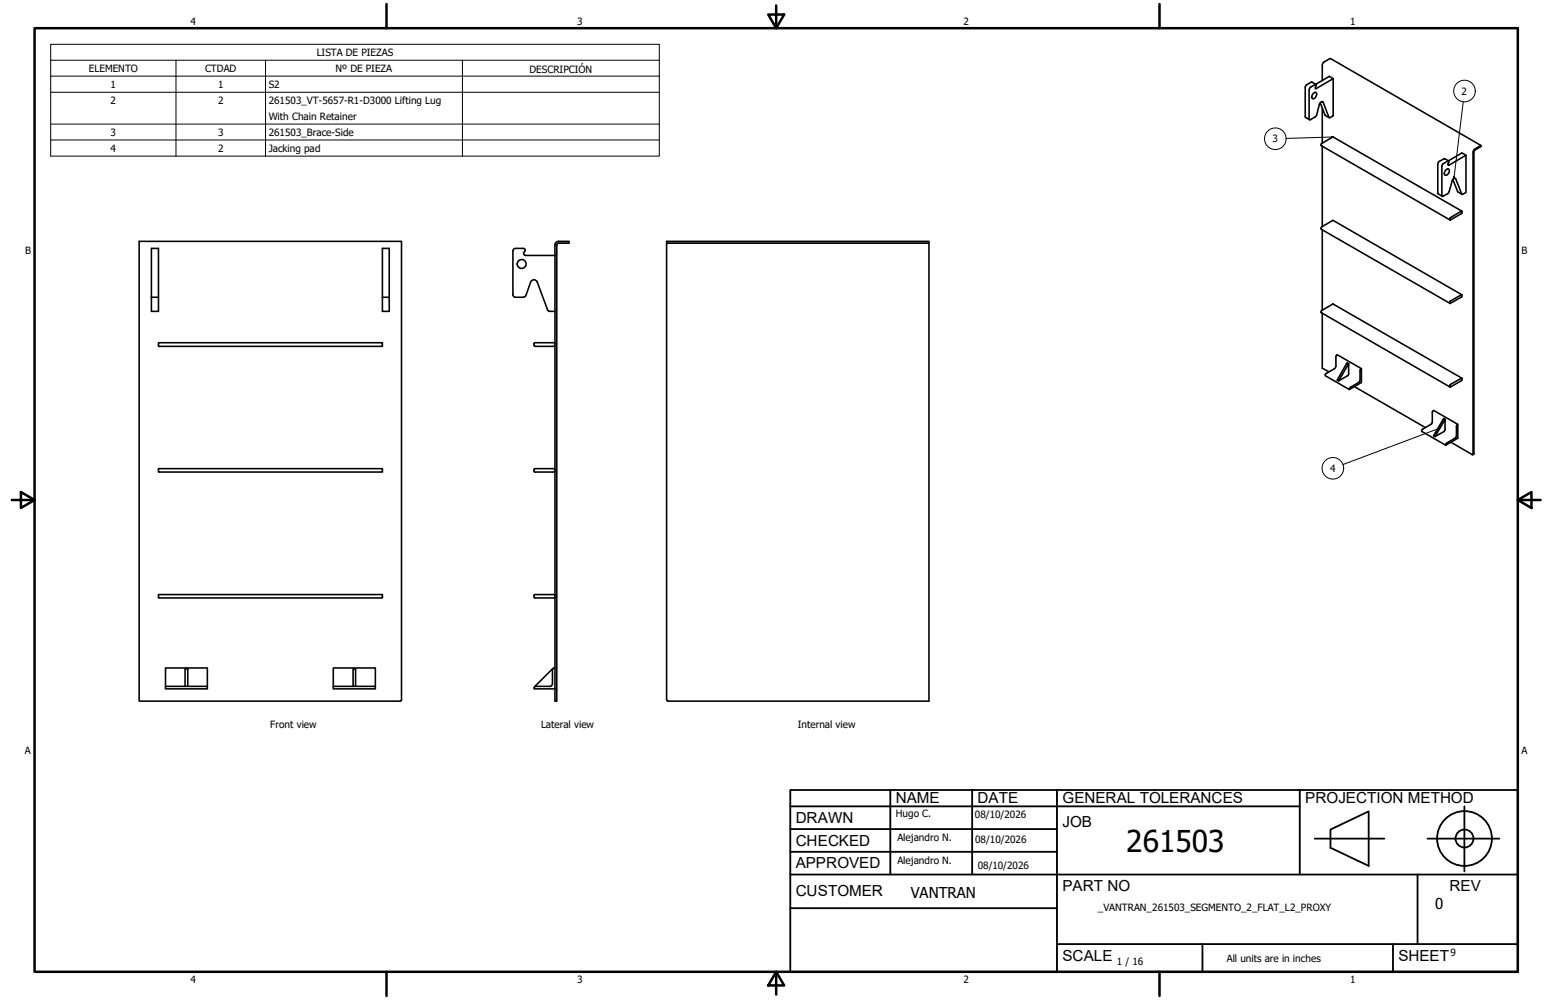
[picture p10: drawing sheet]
<svg xmlns="http://www.w3.org/2000/svg" width="432mm" height="279mm" viewBox="0 0 432 279" stroke-linecap="round" stroke-linejoin="round" font-family="sans-serif">
<!-- layer: Visible (ANSI) -->
<g fill="none" stroke="#000" stroke-width=".44">
<path d="M365.8 24.6l1.7-1 .1 .3-.3 .8 .3 .1 4.8-2.8v10.4l-.9 .5-.3-.1-1.6-4.2-.4-.2-.7 .8-1 3.3-1.4 .9a.26 .26 0 0 1-.4 .1 .26 .26 0 0 1-.1-.4v-8zM366.8 26a.57 .57 0 0 1 .9 0 .57 .57 0 0 1-.1 .9l-.1 .2a.6 .6 0 0 1-.9 .4 .6 .6 0 0 1-.1-1zM367.5 23.6l-1.2-.7-1.4 .8-.3 .5v8.5l1.2 .8M368.7 28.8l1.4 3.4 1.2 .7M369.3 22.5v-4.5l.5-.7 1.7-1 42.1 24.3M369.3 30.2v9.8M372.4 22l-1.1-.7-3.8 2.3M369.3 40.8v22.5M403.1 45.7l1.5-.7 .1 .2-.3 .8 .3 .2 4.7-2.8v10.4l-.9 .5-.3-.1-1.6-4.2-.3-.2-.7 .7-.9 3.3-1.7 1.1-.3-.2v-8.5zM403.9 47.4l.4-.2a.8 .8 0 0 1 .6 .7 .8 .8 0 0 1-.6 .8l-.3 .3h-.4l-.2-.3v-.5zM404.6 45l-1.3-.7-1.4 .8-.3 .6v8.3l1.2 .9M405.8 50.1l1.3 3.4 1.2 .8"/>
<path d="M408.3 59l-35.9-20.7-3.3 1.8v.6l35.9 20.8M409.4 43.4l-1.1-.7-3.8 2.3M144 69.4a.73 .73 0 0 0-.7 .7v12.3M144 69.4h2.4l.3 .4-.1 .4M146.3 70.5v.5l.4 .3M146.6 70.2l-.3 .3M146.7 71.4h8.3M155 68.4a.99 .99 0 0 1 1-1h2.9v.5h-2.9l-.5 .5M155 68.4v127.5h.5v-127.5M186.2 67.9h73.3v-.5h-73.3v128.1M259.5 67.9v128h-72.9l-.4-.4M369.3 64.2v22.5"/>
<path d="M405.1 60.8l3.2-1.8-.1 .7-3.2 1.8zM42.3 83.1v3.9h2v-3.9M42.3 83.1v-13.7h2v13.7M42.3 83.1h2M44.3 95.8h62.5v1h-62.5zM106.8 83.1v3.9h1.9v-3.9M106.8 83.1v-13.7h1.9v13.7M106.8 83.1h1.9M143.3 82.3a.73 .73 0 0 0 .7 .8M144 83.1h2.1l.6-.3 1.5-4a.98 .98 0 0 1 .9-.6 .98 .98 0 0 1 1 .6l2.9 8 .6 .2h1.4M149.4 95.8l-.2 .2v.5l.2 .2M149.4 96.8h5.3"/>
<path d="M149.4 95.8h5.3M154.8 95.8l.2 .2M155 96.5l-.2 .2M369.3 87.5v15.4l1.9 1M405.1 84.1l3.2-1.7-.1 .6-3.3 1.8zM408.3 82.4l-35.9-20.8-3.3 1.9v.6l35.9 20.7M376.7 101.6l-2.8 4.8-.5-.2 2.8-4.9 .5 .3-.1 3.2-2.7 1.6M378.3 108l19.8 11.4M380.2 103l-.3 .4-.2 3.2-2.6 1.7-.2 .5-6.8-3.8 .3-.7 2.6-1.6 .1-3.3 .4-.3 6.7 3.9v3.9l-3.3 1.9M403.6 117.2l-2.8 4.8-.4-.2 2.8-4.9 .4 .3v3l-.3 .4-2.5 1.4M405.1 107.4l3.2-1.7-.1 .7-3.2 1.7zM407.2 118.6l-.4 .4-.1 3.1-2.7 1.7-.2 .6-6.7-3.9v-.4l2.9-1.9v-3.1l.4-.4 6.8 3.9v3.8l-3.4 2"/>
<path d="M408.3 105.7l-36-20.8-3.2 1.9v.6l35.9 20.7M44.3 130.9h62.5v1h-62.5zM149.2 131.2v.5l.2 .2M149.4 130.9l-.2 .3M149.4 131.9h5.3M149.4 130.9h5.3M154.8 130.9l.2 .3M155 131.7l-.2 .2M405.3 123.6l6.1 3.5v-84.7l.5-.7 1.7-1.1v.4l-1.6 .9-.3 .5v84.5l-.3 .2M44.3 166.1h62.5v1h-62.5zM149.2 166.4v.4l.2 .3M149.4 166.1l-.2 .2"/>
<path d="M149.4 167.1h5.3M149.4 166.1h5.3M154.8 166.1l.2 .2M155 166.8l-.2 .3M46.2 191.8v.7h11.7v-.7h-5.4M46.2 191.8v-5.2h11.7v5.2M46.2 191.8h5.5M51.7 186.9h.8v4.9h-.8zM93.1 191.8v.7h11.7v-.7h-5.5M93.1 191.8v-5.2h11.7v5.2M93.1 191.8h5.5M98.6 186.9h.7v4.9h-.7z"/>
<path d="M112.1 195.5v-128.1h-73.2v128.5h72.9l.3-.4M149.6 191.8h4.1M149.6 191.8l-.4 .2v.5h5.8M154.2 191.2l-.1 .4-.5 .2M154.3 187.1v-.2l-4.9 4.9h.2M154.3 187.1v4M154.7 186.6h.3M154.8 186.6l-.5 .5"/>
<circle cx="145.7" cy="73.8" r="1.24"/>
</g>
<g fill="none" stroke="#000" stroke-width=".28">
<path d="M14.2 16.8v-4.4h169.9v4.4M14.2 16.8h169.9v4.5M14.2 16.8v26.8h169.9v-22.3M49.1 16.8v26.8M74.2 16.8v26.8M129.2 16.8v26.8M14.2 21.3h169.9M14.2 25.8h169.9M14.2 34.7h169.9M14.2 39.1h169.9M371.9 38.2l.5 .1-.5 .1zM372.4 38.3l-13.2 .4"/>
<path d="M408.7 28.4l-2.6 21.4M406 49.3l.3 .1-.2 .4zM401.7 119.6h.5l-.4 .3zM402.2 119.6l-27.1 10.2"/>
<circle cx="356.2" cy="38.8" r="3"/>
<circle cx="409" cy="25.4" r="3"/>
<circle cx="372.3" cy="130.8" r="3"/>
</g>
<!-- layer: Borde (ANSI) -->
<g fill="none" stroke="#000" stroke-width=".7">
<path d="M9.7 7.9h414.2v263.6h-414.2zM107.9 1.1v6.8M214.6 4.1h4.4l-2.2 3.8zM216.8 1.5v6.4M323.8 1.1v6.8M3.3 139.7h6.4M5.8 137.5l3.9 2.2-3.9 2.2zM423.9 139.7l3.8-2.2v4.4zM423.9 139.7h6.4M107.9 271.5v6.8M216.8 271.5l2.2 3.8h-4.4zM216.8 271.5v6.4"/>
<path d="M323.8 271.5v6.8"/>
</g>
<!-- layer: Title (ANSI)-1 -->
<g fill="none" stroke="#000" stroke-width=".51">
<path d="M220.7 220.7h203.2v50.8h-203.2zM220.7 225.3h142.3M220.7 231.6h74.5M220.7 238h74.5M248.7 220.7v23.6M271.5 220.7v23.6M295.2 220.7v50.8M363 220.7v23.6M367.2 234.3h19.5M371.6 231.8l10.7-5.1v15.2l-10.7-5zM398.7 234.3h20.1M409 225.3v18.2"/>
<path d="M220.7 244.3h203.2M220.7 253.7h74.5M395.9 244.3v19.5M295.2 263.8h128.7M335.9 263.8v7.7M389.1 263.8v7.7"/>
<circle cx="409" cy="234.3" r="7.7"/>
<circle cx="409" cy="234.3" r="2.51"/>
</g>
<path d="M371.9 38.2l.5 .1-.5 .1zM406 49.3l.3 .1-.2 .4zM401.7 119.6h.5l-.4 .3z" fill="#000"/>
<text font-size="8.4" x="314.6" y="238.1">261503</text>
<g font-size="4.3">
<text x="250.2" y="224.2">NAME</text>
<text x="273" y="224.2">DATE</text>
<text x="296.7" y="224.3">GENERAL TOLERANCES</text>
<text x="364.6" y="224.3">PROJECTION METHOD</text>
<text x="222.2" y="229.9">DRAWN</text>
<text x="296.7" y="230.9">JOB</text>
<text x="222.2" y="236.3">CHECKED</text>
<text x="222.2" y="242.6">APPROVED</text>
<text x="222.2" y="250.3">CUSTOMER</text>
<text x="296.7" y="249">PART NO</text>
<text x="404.8" y="248.9">REV</text>
<text x="296.7" y="268.4">SCALE</text>
<text x="390.6" y="268.4">SHEET</text>
</g>
<g font-size="4.2">
<text x="254.4" y="250.8">VANTRAN</text>
<text x="400.9" y="254">0</text>
</g>
<g font-size="2.8">
<text x="53.2" y="6.9">4</text>
<text x="161.2" y="6.9">3</text>
<text x="269.1" y="6.9">2</text>
<text x="377.1" y="6.9">1</text>
<text x="88.5" y="15.6">LISTA DE PIEZAS</text>
<text x="24.8" y="20.1">ELEMENTO</text>
<text x="57.3" y="20.1">CTDAD</text>
<text x="93.7" y="20.1">Nº DE PIEZA</text>
<text x="147.9" y="20.4">DESCRIPCIÓN</text>
<text x="30.9" y="24.6">1</text>
<text x="30.9" y="29">2</text>
<text x="60.9" y="24.6">1</text>
<text x="60.9" y="29">2</text>
<text x="75.1" y="24.6">S2</text>
<text x="75.1" y="29.1">261503_VT-5657-R1-D3000 Lifting Lug</text>
<text x="408.2" y="26.5">2</text>
<text x="75.1" y="33.5">With Chain Retainer</text>
<text x="30.9" y="38">3</text>
<text x="60.9" y="38">3</text>
<text x="75.1" y="38">261503_Brace-Side</text>
<text x="355.4" y="39.8">3</text>
<text x="30.9" y="42.4">4</text>
<text x="60.9" y="42.4">2</text>
<text x="75.1" y="42.4">Jacking pad</text>
<text x="7" y="70.9">B</text>
<text x="424.9" y="70.9">B</text>
<text x="371.5" y="131.9">4</text>
<text x="75.5" y="203.5">Front view</text>
<text x="151.1" y="203.5">Lateral view</text>
<text x="222.8" y="203.5">Internal view</text>
<text x="6.9" y="210.6">A</text>
<text x="424.9" y="210.6">A</text>
<text x="250.2" y="228.3">Hugo C.</text>
<text x="272.3" y="228.4">08/10/2026</text>
<text x="250.6" y="234.9">Alejandro N.</text>
<text x="272.4" y="235.6">08/10/2026</text>
<text x="250.6" y="241.5">Alejandro N.</text>
<text x="273.1" y="242.8">08/10/2026</text>
<text x="306.6" y="254.4">_VANTRAN_261503_SEGMENTO_2_FLAT_L2_PROXY</text>
<text x="312" y="269.7">1 / 16</text>
<text x="342.6" y="268.7">All units are in inches</text>
<text x="405.1" y="267.1">9</text>
<text x="53.2" y="274.6">4</text>
<text x="161.2" y="274.6">3</text>
<text x="269.1" y="274.6">2</text>
<text x="377.1" y="274.6">1</text>
</g>
</svg>
